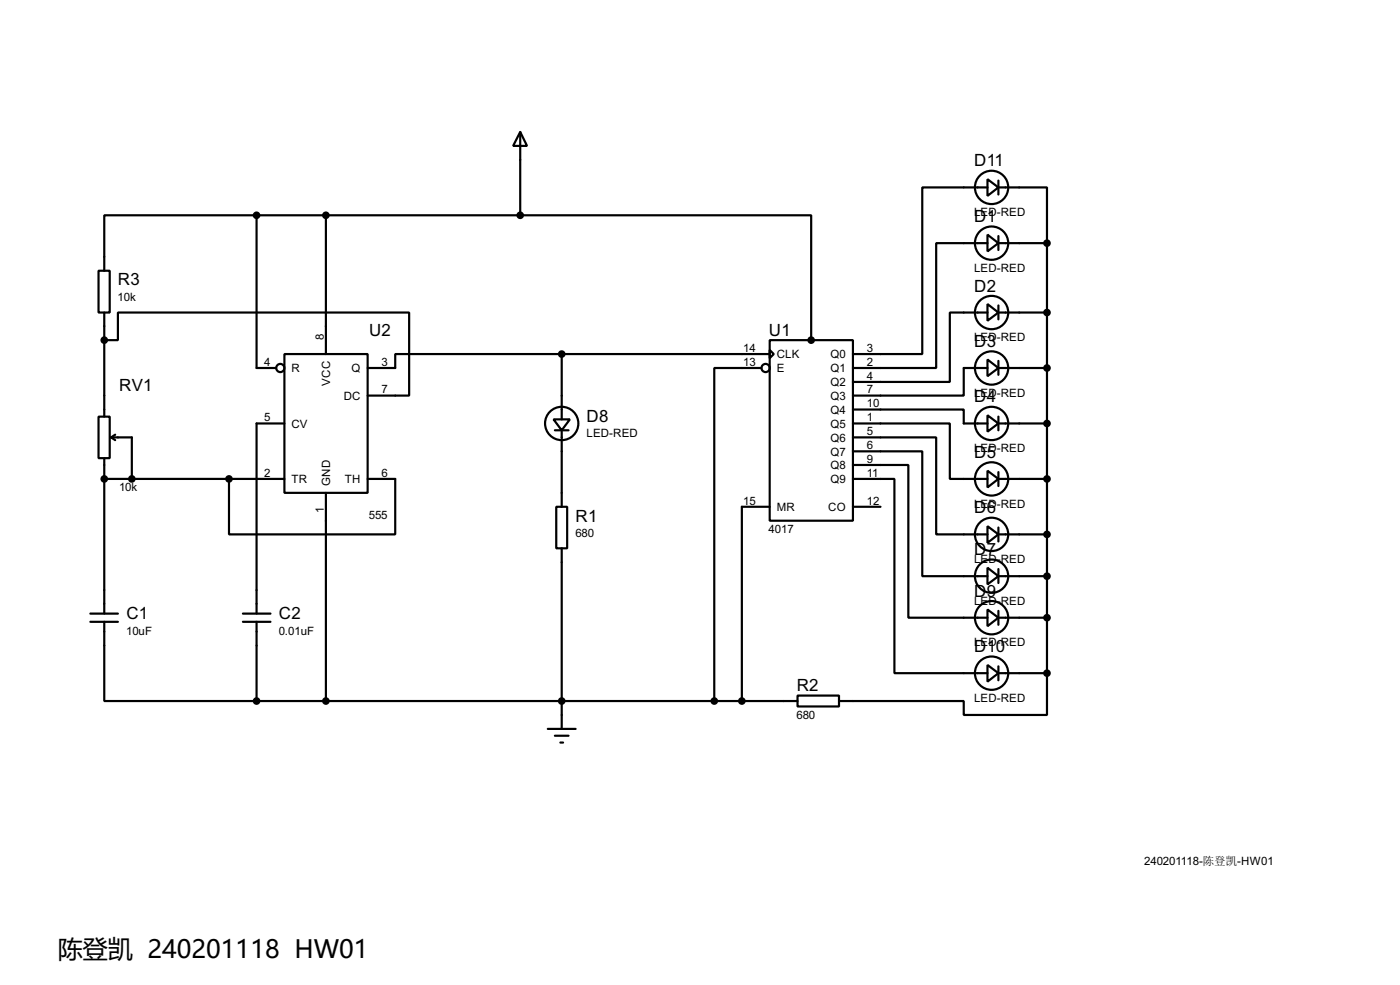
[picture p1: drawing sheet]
<svg xmlns="http://www.w3.org/2000/svg" width="256mm" height="180mm" viewBox="0 0 256 180" stroke-linecap="round" stroke-linejoin="round" font-family="sans-serif">
<g fill="none" stroke="#000" stroke-width=".4">
<path d="M47 39.4h-27.9v10.2M47 39.4v28h3.6M47 39.4h48.3M59.7 39.4v25.4M95.3 24.2l1.3 2.5h-2.6zM95.3 39.4h53.3v22.9M95.3 24.2v15.2M180.9 32.8l2 1.5-2 1.6zM180.9 34.3h-11.9v30.5h-12.7M182.9 34.3h8.9v10.2M182.9 33.1v2.5M18.1 49.6h2v7.6h-2z"/>
<path d="M19.1 57.2v19.1M180.9 43l2 1.5-2 1.5zM180.9 55.7l2 1.5-2 1.5zM180.9 44.5h-9.4v22.9h-15.2M180.9 57.2h-6.9v12.7h-17.7M182.9 44.5h8.9M182.9 57.2h8.9M182.9 43.2v2.6M182.9 55.9v2.6M191.8 44.5v78.7M18.1 76.3h2v7.6h-2zM19.1 62.3h2.5v-5.1h53.4v15.2h-7.6"/>
<path d="M21.1 79.6l-.7 .5M52.1 64.8h15.3v25.4h-15.3zM52.1 77.5h-5.1v34.8M101.4 76.8h3l-1.5 2zM101.7 78.8h2.5M102.9 64.8h-30.5v2.6h-5M102.9 64.8h38.1M102.9 64.8v12M102.9 78.8v14M139.5 67.4h-8.6v60.9M141 62.3h15.3v33h-15.3zM141 64.1l.8 .7-.8 .8z"/>
<path d="M156.3 75h20.3v2.5h4.3M156.3 77.5h17.7v10.2h6.9M180.9 65.8l2 1.6-2 1.5zM180.9 76l2 1.5-2 1.5zM180.9 67.4h-4.3v5h-20.3M182.9 67.4h8.9M182.9 77.5h8.9M182.9 66.1v2.5M182.9 76.3v2.5M19.1 87.7h33M19.1 83.9v28.4M20.4 80.1h3.8v7.6"/>
<path d="M20.4 80.1l.7 .5M42 87.7v10.1h30.4v-10.1h-5M59.7 90.2v38.1M101.9 92.8h2v7.6h-2zM141 92.8h-5.1v35.5M156.3 80.1h15.2v17.7h9.4M156.3 82.6h12.7v22.9h11.9M156.3 85.1h10.1v28h14.5M156.3 87.7h7.6v35.5h17M156.3 92.8h5M180.9 86.2l2 1.5-2 1.5zM180.9 96.3l2 1.5-2 1.6z"/>
<path d="M182.9 87.7h8.9M182.9 97.8h8.9M182.9 86.4v2.6M182.9 96.6v2.5M16.6 112.3h5M16.6 113.8h5M19.1 113.8v14.5h27.9M44.5 112.3h5.1M44.5 113.8h5.1M47 113.8v14.5M102.9 100.4v33M180.9 103.9l2 1.6-2 1.5z"/>
<path d="M180.9 111.6l2 1.5-2 1.5zM182.9 105.5h8.9M182.9 113.1h8.9M182.9 104.2v2.5M182.9 111.8v2.6M47 128.3h99.1M100.4 133.4h5.1M101.7 134.7h2.5M102.7 135.9h.5M146.1 127.3h7.6v2h-7.6zM180.9 121.7l2 1.5-2 1.6zM182.9 123.2h8.9"/>
<path d="M182.9 122v2.5M191.8 123.2v7.7h-15.2v-2.6h-22.9"/>
<circle cx="181.6" cy="34.3" r="3.1"/>
<circle cx="181.6" cy="44.5" r="3.1"/>
<circle cx="181.6" cy="57.2" r="3.1"/>
<circle cx="51.3" cy="67.4" r=".75"/>
<circle cx="102.9" cy="77.5" r="3.1"/>
<circle cx="140.2" cy="67.4" r=".75"/>
<circle cx="181.6" cy="77.5" r="3.1"/>
<circle cx="181.6" cy="67.4" r="3.1"/>
<circle cx="181.6" cy="87.7" r="3.1"/>
<circle cx="181.6" cy="97.8" r="3.1"/>
<circle cx="181.6" cy="105.5" r="3.1"/>
<circle cx="181.6" cy="113.1" r="3.1"/>
<circle cx="181.6" cy="123.2" r="3.1"/>
</g>
<circle cx="19.1" cy="87.7" r=".2" fill="#000"/>
<g fill="#000" stroke="#000" stroke-width=".4">
<circle cx="47" cy="39.4" r=".5"/>
<circle cx="59.7" cy="39.4" r=".5"/>
<circle cx="95.3" cy="39.4" r=".5"/>
<circle cx="191.8" cy="44.5" r=".5"/>
<circle cx="191.8" cy="57.2" r=".5"/>
<circle cx="19.1" cy="62.3" r=".5"/>
<circle cx="102.9" cy="64.8" r=".5"/>
<circle cx="148.6" cy="62.3" r=".5"/>
<circle cx="191.8" cy="67.4" r=".5"/>
<circle cx="191.8" cy="77.5" r=".5"/>
<circle cx="19.1" cy="87.7" r=".5"/>
<circle cx="24.1" cy="87.7" r=".5"/>
<circle cx="41.9" cy="87.7" r=".5"/>
<circle cx="191.8" cy="87.7" r=".5"/>
<circle cx="191.8" cy="97.8" r=".5"/>
<circle cx="191.8" cy="105.5" r=".5"/>
<circle cx="191.8" cy="113.1" r=".5"/>
<circle cx="47" cy="128.3" r=".5"/>
<circle cx="59.7" cy="128.3" r=".5"/>
<circle cx="102.9" cy="128.3" r=".5"/>
<circle cx="130.8" cy="128.3" r=".5"/>
<circle cx="135.9" cy="128.3" r=".5"/>
<circle cx="191.8" cy="123.2" r=".5"/>
</g>
<text font-size="4.6" x="10.6" y="175.3">陈登凯 240201118 HW01</text>
<g font-size="3.5">
<text x="178.5" y="30.5">D11</text>
<text x="178.5" y="40.7">D1</text>
<text x="21.6" y="52.2">R3</text>
<text x="178.5" y="53.3">D2</text>
<text x="67.6" y="61.4">U2</text>
<text x="140.9" y="61.4">U1</text>
<text x="178.5" y="63.5">D3</text>
<text x="21.9" y="71.6">RV1</text>
<text x="107.5" y="77.2">D8</text>
<text x="178.5" y="73.7">D4</text>
<text x="178.5" y="83.8">D5</text>
<text x="105.5" y="95.5">R1</text>
<text x="178.5" y="94">D6</text>
<text x="178.5" y="101.6">D7</text>
<text x="23.2" y="113.2">C1</text>
<text x="51.1" y="113.2">C2</text>
<text x="178.5" y="109.2">D9</text>
<text x="178.5" y="119.4">D10</text>
<text x="146" y="126.5">R2</text>
</g>
<g font-size="2.4">
<text x="178.4" y="39.5">LED-RED</text>
<text x="178.4" y="49.7">LED-RED</text>
<text x="21.6" y="55.2">10k</text>
<text x="59.3" y="62.3" transform="rotate(-90 59.3 62.3)">8</text>
<text x="136.2" y="64.4">14</text>
<text x="142.3" y="65.6">CLK</text>
<text x="152.1" y="65.6">Q0</text>
<text x="158.8" y="64.4">3</text>
<text x="178.4" y="62.4">LED-RED</text>
<text x="48.4" y="67">4</text>
<text x="53.4" y="68.1">R</text>
<text x="60.5" y="70.6" transform="rotate(-90 60.5 70.6)">VCC</text>
<text x="64.4" y="68.1">Q</text>
<text x="69.9" y="72">7</text>
<text x="69.9" y="67">3</text>
<text x="136.2" y="67">13</text>
<text x="142.3" y="68.1">E</text>
<text x="152.1" y="68.1">Q1</text>
<text x="152.1" y="70.7">Q2</text>
<text x="158.8" y="67">2</text>
<text x="158.8" y="69.5">4</text>
<text x="158.8" y="72">7</text>
<text x="48.4" y="77.1">5</text>
<text x="63" y="73.2">DC</text>
<text x="152.1" y="73.2">Q3</text>
<text x="152.1" y="75.8">Q4</text>
<text x="158.8" y="74.6">10</text>
<text x="158.8" y="77.1">1</text>
<text x="178.4" y="72.6">LED-RED</text>
<text x="53.4" y="78.3">CV</text>
<text x="107.4" y="80.1">LED-RED</text>
<text x="152.1" y="78.3">Q5</text>
<text x="152.1" y="80.8">Q6</text>
<text x="152.1" y="83.4">Q7</text>
<text x="158.8" y="79.7">5</text>
<text x="158.8" y="82.2">6</text>
<text x="178.4" y="82.8">LED-RED</text>
<text x="21.8" y="89.9">10k</text>
<text x="48.4" y="87.3">2</text>
<text x="53.4" y="88.5">TR</text>
<text x="60.5" y="88.9" transform="rotate(-90 60.5 88.9)">GND</text>
<text x="63.2" y="88.5">TH</text>
<text x="69.9" y="87.3">6</text>
<text x="152.1" y="85.9">Q8</text>
<text x="152.1" y="88.5">Q9</text>
<text x="158.8" y="84.7">9</text>
<text x="158.8" y="87.3">11</text>
<text x="59.3" y="93.9" transform="rotate(-90 59.3 93.9)">1</text>
<text x="67.6" y="95">555</text>
<text x="136.2" y="92.4">15</text>
<text x="142.3" y="93.6">MR</text>
<text x="151.7" y="93.6">CO</text>
<text x="158.8" y="92.4">12</text>
<text x="178.4" y="92.9">LED-RED</text>
<text x="105.4" y="98.4">680</text>
<text x="140.8" y="97.5">4017</text>
<text x="178.4" y="103.1">LED-RED</text>
<text x="178.4" y="110.7">LED-RED</text>
<text x="23.1" y="116.2">10uF</text>
<text x="51.1" y="116.2">0.01uF</text>
<text x="178.4" y="118.3">LED-RED</text>
<text x="145.9" y="131.5">680</text>
<text x="178.4" y="128.5">LED-RED</text>
<text x="209.6" y="158.3">240201118-陈登凯-HW01</text>
</g>
</svg>
